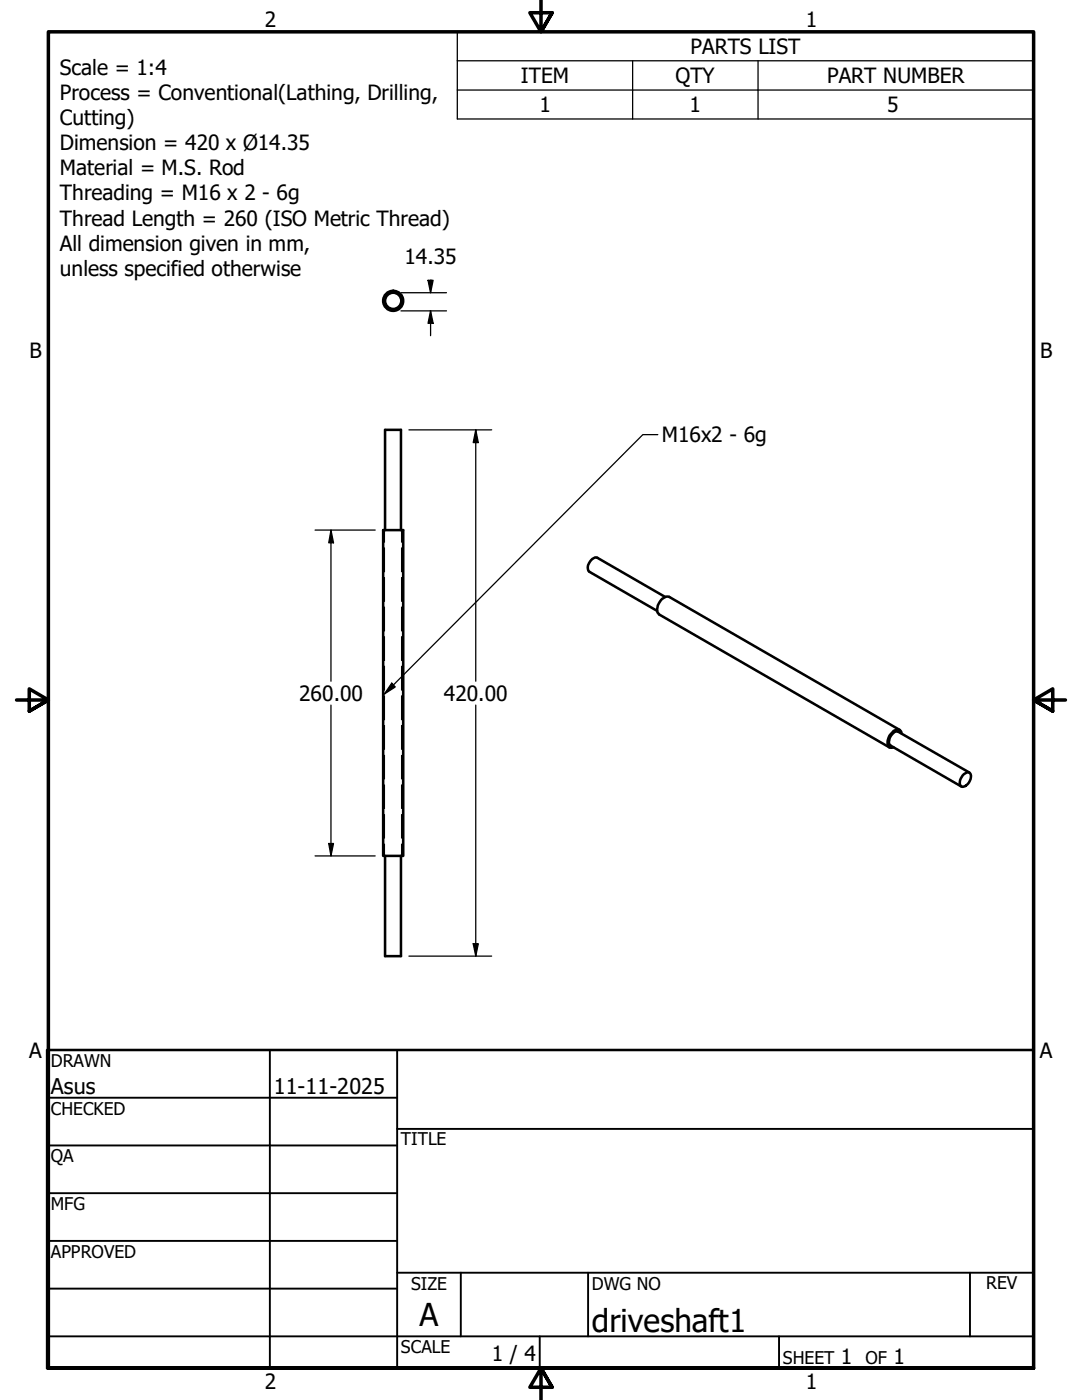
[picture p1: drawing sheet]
<svg xmlns="http://www.w3.org/2000/svg" width="216mm" height="279mm" viewBox="0 0 216 279" stroke-linecap="round" stroke-linejoin="round" font-family="sans-serif">
<!-- layer: Visible (ANSI) -->
<g fill="none" stroke="#000" stroke-width=".51">
<path d="M76.5 105.8h4v65h-4zM76.8 105.8v-20h3.2v20M132.7 119.1l-13.5-7.8a1.82 1.82 0 0 0-1.9 1.8v.6l.3 .4 13.5 7.8M179.5 145.7l-46-26.6a2.2 2.2 0 0 0-2.3 2.1 1.29 1.29 0 0 0 .3 1.4l46 26.6M179.9 146.4a.78 .78 0 0 0-.4-.8 .78 .78 0 0 0-.9 .1 2.66 2.66 0 0 0-1.3 3.3 .88 .88 0 0 0 1 .2M192.3 154.5l.4-.2a.68 .68 0 0 1 .8 0 .68 .68 0 0 1 .2 .8 1.96 1.96 0 0 1-1.8 1.9 1.54 1.54 0 0 1 .2-2.3zM193.4 154.2l-14.1-8.2a1.68 1.68 0 0 0-1.9 1.8v.6l.3 .4 14.1 8.2M76.8 170.8v20h3.2v-20"/>
<circle cx="78.5" cy="60" r="2"/>
<circle cx="78.5" cy="60" r="1.62"/>
</g>
<!-- layer: Hidden Narrow (ANSI) -->
<g fill="none" stroke="#000" stroke-width=".25">
<path d="M76.8 59.5a1.69 1.69 0 0 1 1.7-1.2 1.69 1.69 0 0 1 1.6 1.2M76.8 60.5a1.69 1.69 0 0 0 1.7 1.2 1.69 1.69 0 0 0 1.6-1.2M76.7 105.8v2.4M76.7 109.3v4.8M76.7 115.3v4.7M80.1 105.8v2.4M80.1 109.3v4.8M80.1 115.3v4.7M76.7 121.2v4.7M76.7 127.1v4.7M76.7 133v4.7M76.7 138.9v4.7"/>
<path d="M80.1 121.2v4.7M80.1 127.1v4.7M80.1 133v4.7M80.1 138.9v4.7M76.7 144.8v4.7M76.7 150.7v4.7M76.7 156.7v4.7M80.1 144.8v4.7M80.1 150.7v4.7M80.1 156.7v4.7M76.7 162.6v4.7M76.7 168.5v2.3"/>
<path d="M80.1 162.6v4.7M80.1 168.5v2.3"/>
</g>
<!-- layer: Symbol (ANSI) -->
<path d="M91.2 12.1v-5.7h115v5.7M91.2 12.1h115v5.9M91.2 12.1v11.6h115v-5.7M91.2 18h115M126.2 12.1v11.6M151.3 12.1v11.6M131.3 86.7h-3l-51.6 51.8M78.2 136.3l.7 .8-2.2 1.4z" fill="none" stroke="#000" stroke-width=".25"/>
<!-- layer: Border (ANSI) -->
<path d="M107.9 0v6.4l-2.2-3.9h4.5l-2.3 3.9 2.3-3.9M3.3 139.7h6.4l-3.9-2.2v4.4l3.9-2.2-3.9 2.2M212.6 139.7h-6.4l3.9-2.2v4.4l-3.9-2.2 3.9 2.2M9.7 273v-266.6h196.5v266.6h-196.5h196.5M110.2 276.9l-2.3-3.9 2.3 3.9h-4.5l2.2-3.9v6.4" fill="none" stroke="#000" stroke-width=".7"/>
<!-- layer: Title (ANSI) -->
<g fill="none" stroke="#000" stroke-width=".38">
<path d="M9.4 219.1h69.8M53.8 209.5v63.5M79.2 209.5v63.5M9.4 228.6h69.8M9.4 238.1h69.8M79.2 225.3h127M9.4 247.6h69.8M9.4 257.2h69.8M79.2 254h127M91.9 254v12.7M117.3 254v12.7M193.5 254v12.7"/>
<path d="M9.4 266.7h196.8M107.7 266.7v6.3M155.4 266.7v6.3"/>
</g>
<path d="M9.4 209.5h196.8v63.5h-196.8z" fill="none" stroke="#000" stroke-width=".51"/>
<!-- layer: Dimension (ANSI) -->
<g fill="none" stroke="#000" stroke-width=".25">
<path d="M80 58.4h9.1M85.4 55.9h1l-.5 2.5zM85.9 55.9h.1M85.9 55.9v2.5M80 62h9.1M85.9 62l.5 2.5h-1zM85.9 62v5M81.6 85.8h16.5M94.9 85.8l.5 2.5h-1zM94.9 85.8v50.2M62.9 105.8h12M66 105.8l.5 2.5h-.9z"/>
<path d="M66 105.8v30.2M66 140.7v30.1M94.9 140.7v50.1M62.9 170.8h12M65.6 168.3h.9l-.5 2.5zM81.6 190.8h16.5M94.4 188.3h1l-.5 2.5z"/>
</g>
<path d="M85.4 55.9h1l-.5 2.5zM85.9 62l.5 2.5h-1zM94.9 85.8l.5 2.5h-1zM66 105.8l.5 2.5h-.9zM65.6 168.3h.9l-.5 2.5zM94.4 188.3h1l-.5 2.5z" fill="#000"/>
<!-- layer: Symbol (ANSI) -->
<path d="M78.2 136.3l.7 .8-2.2 1.4z" fill="#000"/>
<g font-size="6.3">
<text x="83.7" y="264.5">A</text>
<text x="118.1" y="265.8">driveshaft1</text>
</g>
<g font-size="4.3">
<text x="10.2" y="218.2">Asus</text>
<text x="54.6" y="218.2">11-11-2025</text>
</g>
<g font-size="4.2">
<text x="52.8" y="5.3">2</text>
<text x="160.8" y="5.3">1</text>
<text x="137.8" y="10.8">PARTS LIST</text>
<text x="11.9" y="14.9">Scale = 1:4</text>
<text x="103.9" y="16.6">ITEM</text>
<text x="134.8" y="16.6">QTY</text>
<text x="165" y="16.6">PART NUMBER</text>
<text x="11.9" y="19.9">Process = Conventional(Lathing, Drilling,</text>
<text x="107.6" y="22.4">1</text>
<text x="137.6" y="22.4">1</text>
<text x="177" y="22.4">5</text>
<text x="11.9" y="25">Cutting)</text>
<text x="11.9" y="30">Dimension = 420 x Ø14.35</text>
<text x="11.9" y="35">Material = M.S. Rod</text>
<text x="11.9" y="40">Threading = M16 x 2 - 6g</text>
<text x="11.9" y="45">Thread Length = 260 (ISO Metric Thread)</text>
<text x="11.9" y="50">All dimension given in mm,</text>
<text x="80.7" y="52.6">14.35</text>
<text x="11.9" y="55.1">unless specified otherwise</text>
<text x="5.9" y="71.4">B</text>
<text x="207.6" y="71.4">B</text>
<text x="132.1" y="88.3">M16x2 - 6g</text>
<text x="59.7" y="139.8">260.00</text>
<text x="88.6" y="139.8">420.00</text>
<text x="5.8" y="211.1">A</text>
<text x="207.5" y="211.1">A</text>
<text x="98.1" y="271.7">1 / 4</text>
<text x="167.8" y="272.2">1</text>
<text x="178.3" y="272.2">1</text>
<text x="52.8" y="277.1">2</text>
<text x="160.8" y="277.1">1</text>
</g>
<g font-size="3.5">
<text x="10.2" y="212.9">DRAWN</text>
<text x="10.2" y="222.4">CHECKED</text>
<text x="10.2" y="232">QA</text>
<text x="80" y="228.6">TITLE</text>
<text x="10.2" y="241.5">MFG</text>
<text x="10.2" y="251">APPROVED</text>
<text x="82" y="257.4">SIZE</text>
<text x="118.1" y="257.4">DWG NO</text>
<text x="196.8" y="257.3">REV</text>
<text x="80" y="270.1">SCALE</text>
<text x="156.2" y="272.2">SHEET</text>
<text x="172.7" y="272.2">OF</text>
</g>
</svg>
